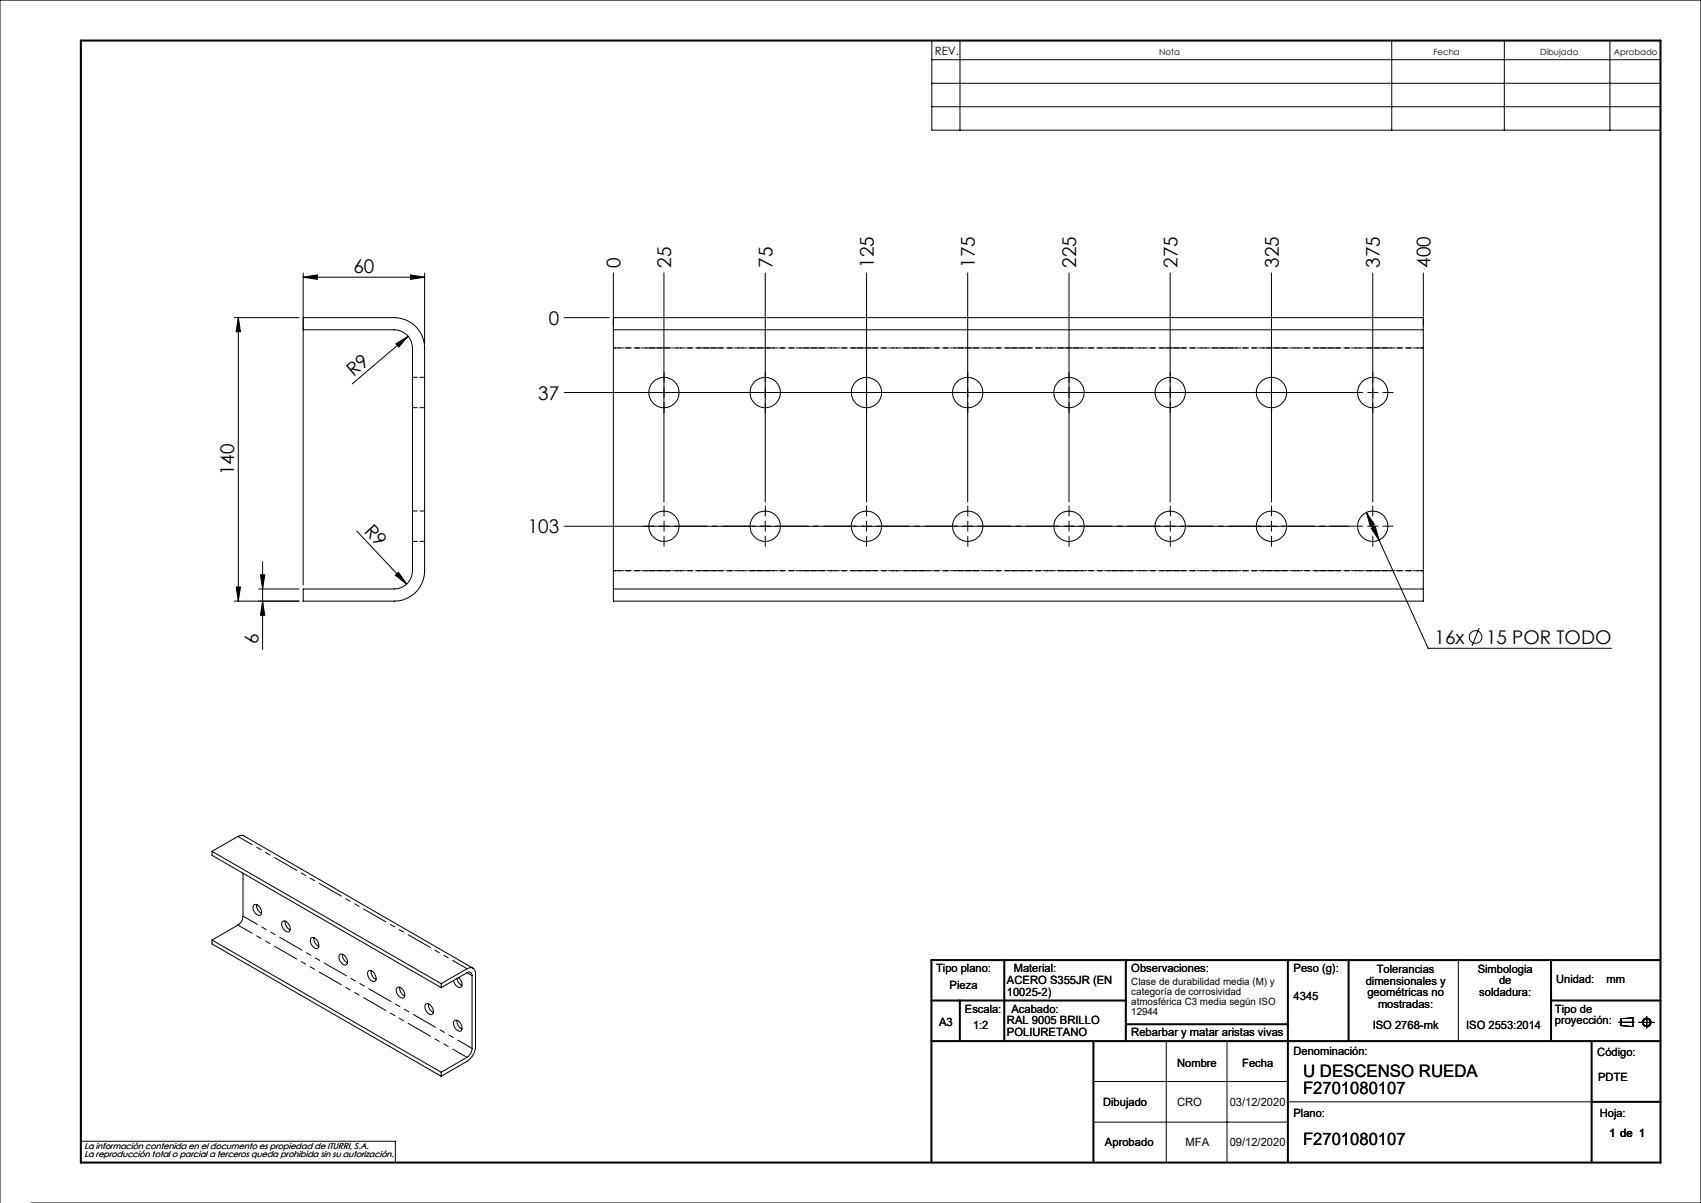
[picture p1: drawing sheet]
<svg xmlns="http://www.w3.org/2000/svg" width="420mm" height="297mm" viewBox="0 0 420 297" stroke-linecap="round" stroke-linejoin="round" font-family="sans-serif">
<g fill="none" stroke="#000" stroke-width=".25">
<path d="M230.1 10h179.9v22.1h-179.9zM230.1 14.7h179.9M237 10v22.1M343.6 10v22.1M371.4 10v22.1M397.5 10v22.1M230.1 20.6h179.9M230.1 26.3h179.9M57.9 78.4h15.9M58.8 78.4v70M58.8 78.4l.6 3.5h-1.1zM74.9 78.4h22.4a7.5 7.5 0 0 1 7.5 7.5v55a7.5 7.5 0 0 1-7.5 7.5h-22.4v-3h22.4a4.5 4.5 0 0 0 4.5-4.5v-55a4.5 4.5 0 0 0-4.5-4.5h-22.4"/>
<path d="M74.9 68.4l3.5-.5v1.1zM74.9 67.4v77M74.9 68.4h29.9M101.4 67.9l3.4 .5-3.4 .6zM104.8 67.4v17.5M139.3 78.4h11.2M151.4 67.4v14M151.4 78.4h200M163.9 67.4v56.5M188.9 67.4v56.5M214 67.4v56.5M238.9 67.4v56.5"/>
<path d="M263.9 67.4v56.5M288.9 67.4v56.5M313.9 67.4v56.5M338.9 67.4v56.5M351.4 67.4v14M97.8 84.9l3-1.9-2.3 2.7zM100.8 83l-13.8 11.8M139.3 96.9h193.7M151.4 81.4v64M151.4 81.4h200M351.4 81.4v64M64.8 138.7v21.6"/>
<path d="M88.1 131.1l12.3 13.1M139.3 129.9h193.7M313.9 128.7v2.5M337.4 126.5l15.2 33.6h45.3M337.4 126.5l1.9 3-1 .4zM338.6 130.4l.9-.5 1 3.4zM57.9 148.4h15.9M58.3 144.9h1.1l-.6 3.5zM63.9 145.4h9.9M64.3 141.9h1.1l-.6 3.5zM64.8 148.4l.6 3.5h-1.1zM97.6 142l.8-.7 2 2.9z"/>
<path d="M151.4 145.4v3h200v-3M151.4 145.4h200M365.2 155l-1.7 4.5M52.4 210.2l6.3-3.7 .6-.2h.8l56.7 32.7M52.4 210.2l56.5 32.6M52.4 210.2v1l56.5 32.6M60 215.6v10.6a2.8 2.8 0 0 1-1.3 2.2l-6.3 3.7M52.4 232.1v.9l56.5 32.7M52.4 232.1l56.5 32.6M62.6 223.5a1.26 1.26 0 0 1 1.8 1 .88 .88 0 0 1 .2 .9 .88 .88 0 0 1-.7 .6 2.01 2.01 0 0 1-1.3-2.5zM63.3 223.3a2.19 2.19 0 0 0 1.3 2.2M69.8 227.4a1.69 1.69 0 0 1 1.5 2.6 1.75 1.75 0 0 1-1.5-2.6z"/>
<path d="M70.4 227.4a2.27 2.27 0 0 0 1.2 2.1M76.8 231.6a1.55 1.55 0 0 1 1.9 1.6 .74 .74 0 0 1-.4 .9 .74 .74 0 0 1-.9-.3 1.97 1.97 0 0 1-.6-2.2zM77.5 231.5a2.27 2.27 0 0 0 1.2 2.1M83.9 235.7a1.12 1.12 0 0 1 1.6 .8 1.13 1.13 0 0 1-.2 1.8 1.97 1.97 0 0 1-1.4-2.6zM84.6 235.6a2.27 2.27 0 0 0 1.2 2.1M90.9 239.8a1.26 1.26 0 0 1 1.8 1 .88 .88 0 0 1 .2 1 .88 .88 0 0 1-.8 .5 2.01 2.01 0 0 1-1.2-2.5zM91.6 239.7a2.27 2.27 0 0 0 1.3 2.1M360.1 237v20M98.1 243.8a1.69 1.69 0 0 1 1.5 2.6 1.78 1.78 0 0 1-1.5-2.6zM98.7 243.7a2.12 2.12 0 0 0 1.2 2.2M105.1 248a1.3 1.3 0 0 1 1.8 1 .88 .88 0 0 1 .1 .9 .88 .88 0 0 1-.7 .6 2.03 2.03 0 0 1-1.2-2.5zM105.8 247.8a2.27 2.27 0 0 0 1.2 2.2"/>
<path d="M108.9 242.8l6.4-3.6a1.28 1.28 0 0 1 1.5-.2 1.28 1.28 0 0 1 .6 1.4v18a4.5 4.5 0 0 1-2.1 3.6l-6.4 3.7M108.9 243.8l6.4-3.6a.76 .76 0 0 1 .9-.2 .76 .76 0 0 1 .4 .9v18a2.7 2.7 0 0 1-1.3 2.2l-6.4 3.6M108.9 242.8v1M112.3 251.9a1.72 1.72 0 0 1 1.4 2.7 1.79 1.79 0 0 1-1.4-2.7zM112.9 241.6a2.05 2.05 0 0 0 1.2 1.7M112.9 251.9a2.04 2.04 0 0 0 1.2 2.1M113.2 241.3a1.75 1.75 0 0 1 .5 2.5 1.83 1.83 0 0 1-1.7-1.7M288 257v30M303 257v30M399.7 252.4h3.8M400.3 251.5l2.9-.2v2.1l-2.9-.2zM404.6 252.4h4"/>
<path d="M406.6 251v2.8M108.9 264.7v1M270 267h48M270 277h48M318 272h75M0 297v-297h420v297h-412.5M20 281.8h77.6v5.2"/>
<circle cx="164" cy="96.9" r="3.8"/>
<circle cx="188.9" cy="96.9" r="3.7"/>
<circle cx="213.9" cy="96.9" r="3.8"/>
<circle cx="239" cy="96.9" r="3.8"/>
<circle cx="263.9" cy="96.9" r="3.7"/>
<circle cx="288.9" cy="96.9" r="3.8"/>
<circle cx="314" cy="96.9" r="3.8"/>
<circle cx="338.9" cy="96.9" r="3.7"/>
<circle cx="164" cy="129.9" r="3.8"/>
<circle cx="188.9" cy="129.9" r="3.7"/>
<circle cx="213.9" cy="129.9" r="3.8"/>
<circle cx="239" cy="129.9" r="3.8"/>
<circle cx="263.9" cy="129.9" r="3.7"/>
<circle cx="288.9" cy="129.9" r="3.8"/>
<circle cx="314" cy="129.9" r="3.8"/>
<circle cx="338.9" cy="129.9" r="3.7"/>
<circle cx="364.3" cy="157.3" r="1.55"/>
<circle cx="406.6" cy="252.4" r=".86"/>
<circle cx="406.6" cy="252.4" r="1.07"/>
</g>
<g fill="none" stroke="#000" stroke-width=".5">
<path d="M20 10h390v277h-390zM248 237v20M278 237v20M318 237v50M333 237v20M383 237v20M410 237h-180v50M230 257h180M230 247h48M237 247v10M270 257v30M278 252.9h40"/>
<path d="M383 247h27M393 257v30M393 272h17"/>
</g>
<g fill="none" stroke="#000" stroke-width=".25" stroke-dasharray="15.2 1.3 1.3 1.3">
<path d="M161.5 96.9h-2.5M164 96.9v-1.2M164 96.9h-1.3M164 96.9v1.3M164 96.9h1.2M164 94.4v-2.5M164 99.4v2.5M189 96.9v-1.2M189 96.9h-1.3M189 96.9v1.3M189 96.9h1.2M189 94.4v-2.5"/>
<path d="M189 99.4v2.5M214 96.9v-1.2M214 96.9h-1.3M214 96.9v1.3M214 96.9h1.2M214 94.4v-2.5M214 99.4v2.5M239 96.9v-1.2M239 96.9h-1.3M239 96.9v1.3M239 96.9h1.2M239 94.4v-2.5"/>
<path d="M239 99.4v2.5M264 96.9v-1.2M264 96.9h-1.3M264 96.9v1.3M264 96.9h1.2M264 94.4v-2.5M264 99.4v2.5M289 96.9v-1.2M289 96.9h-1.3M289 96.9v1.3M289 96.9h1.2M289 94.4v-2.5"/>
<path d="M289 99.4v2.5M314 94.4v-2.5M314 99.4v2.5M339 96.9v-1.2M339 96.9h-1.3M339 96.9v1.3M339 96.9h1.2M339 94.4v-2.5M339 99.4v2.5M341.5 96.9h2.5M161.5 129.9h-2.5M164 129.9v-1.2"/>
<path d="M164 129.9h-1.3M164 129.9v1.3M164 129.9h1.2M164 127.4v-2.5M164 132.4v2.5M189 129.9v-1.2M189 129.9h-1.3M189 129.9v1.3M189 129.9h1.2M189 127.4v-2.5M189 132.4v2.5M214 129.9v-1.2"/>
<path d="M214 129.9h-1.3M214 129.9v1.3M214 129.9h1.2M214 127.4v-2.5M214 132.4v2.5M239 129.9v-1.2M239 129.9h-1.3M239 129.9v1.3M239 129.9h1.2M239 127.4v-2.5M239 132.4v2.5M264 129.9v-1.2"/>
<path d="M264 129.9h-1.3M264 129.9v1.3M264 129.9h1.2M264 127.4v-2.5M264 132.4v2.5M289 129.9v-1.2M289 129.9h-1.3M289 129.9v1.3M289 129.9h1.2M289 127.4v-2.5M289 132.4v2.5M314 127.4v-2.5"/>
<path d="M314 132.4v2.5M339 129.9v-1.2M339 129.9h-1.3M339 129.9v1.3M339 129.9h1.2M339 127.4v-2.5M339 132.4v2.5M341.5 129.9h2.5"/>
</g>
<g fill="none" stroke="#000" stroke-width=".25" stroke-dasharray="15.2 1.3 1.3 1.3" stroke-dashoffset="7.1">
<path d="M166.5 96.9h20M191.5 96.9h20M216.5 96.9h20M241.5 96.9h20M266.5 96.9h20M291.5 96.9h20M316.5 96.9h20M166.5 129.9h20M191.5 129.9h20M216.5 129.9h20M241.5 129.9h20M266.5 129.9h20"/>
<path d="M291.5 129.9h20M316.5 129.9h20"/>
</g>
<g fill="#000">
<path d="M97.8 84.9l3-1.9-2.3 2.7zM97.6 142l.8-.7 2 2.9z"/>
<path d="M74.9 68.4l3.5-.5v1.1zM101.4 67.9l3.4 .5-3.4 .6z"/>
<path d="M337.4 126.5l.9 3.4 1-.4zM338.6 130.4l1.9 2.9-1-3.4z"/>
<path d="M58.3 144.9h1.1l-.6 3.5zM58.8 78.4l.6 3.5h-1.1z"/>
<path d="M64.3 141.9h1.1l-.6 3.5zM64.8 148.4l.6 3.5h-1.1z"/>
</g>
<path d="M104.9 93.2h-3M101.9 100.7h3M101.9 133.7h3M104.9 126.2h-3" fill="none" stroke="#000" stroke-width=".25" stroke-dasharray="1.3 .6" stroke-dashoffset=".1"/>
<path d="M151.5 85.9h200M351.5 140.9h-200" fill="none" stroke="#000" stroke-width=".25" stroke-dasharray="1.3 .6" stroke-dashoffset=".6"/>
<path d="M351.5 85.9h-200M151.5 140.9h200" fill="none" stroke="#000" stroke-width=".25" stroke-dasharray="6.3 1.3 1.3 1.3 1.3 1.3" stroke-dashoffset="4.8"/>
<path d="M60 226.2l56.6 32.6M115.3 239.2l-56.6-32.7M115.3 261l-56.6-32.6" fill="none" stroke="#000" stroke-width=".25" stroke-dasharray="6.3 1.3 1.3 1.3 1.3 1.3" stroke-dashoffset="2.3"/>
<path d="M116.6 240.9l-1.3-.8" fill="none" stroke="#000" stroke-width=".25" stroke-dasharray="6.3 1.3 1.3 1.3 1.3 1.3"/>
<g font-size="4.7">
<text x="87.3" y="67.4">60</text>
<text x="153.2" y="66.1" transform="rotate(-90 153.2 66.1)">0</text>
<text x="165.7" y="66.1" transform="rotate(-90 165.7 66.1)">25</text>
<text x="190.7" y="66.1" transform="rotate(-90 190.7 66.1)">75</text>
<text x="215.7" y="66.1" transform="rotate(-90 215.7 66.1)">125</text>
<text x="240.7" y="66.1" transform="rotate(-90 240.7 66.1)">175</text>
<text x="265.7" y="66.1" transform="rotate(-90 265.7 66.1)">225</text>
<text x="290.7" y="66.1" transform="rotate(-90 290.7 66.1)">275</text>
<text x="315.7" y="66.1" transform="rotate(-90 315.7 66.1)">325</text>
<text x="340.7" y="66.1" transform="rotate(-90 340.7 66.1)">375</text>
<text x="353.2" y="66.1" transform="rotate(-90 353.2 66.1)">400</text>
<text x="135.5" y="80.2">0</text>
<text x="87.3" y="93.2" transform="rotate(-40 87.3 93.2)">R9</text>
<text x="132.9" y="98.7">37</text>
<text x="57.8" y="117.3" transform="rotate(-90 57.8 117.3)">140</text>
<text x="89.7" y="131.3" transform="rotate(47 89.7 131.3)">R9</text>
<text x="130.3" y="131.7">103</text>
<text x="63.8" y="159" transform="rotate(-90 63.8 159)">6</text>
<text x="354.2" y="159">16x</text>
<text x="366.9" y="159">15 POR TODO</text>
</g>
<g font-size="4.2">
<text x="321.7" y="265.9">U DESCENSO RUEDA</text>
<text x="321.7" y="270.2">F2701080107</text>
<text x="321.7" y="282.8">F2701080107</text>
</g>
<g font-size="2.8">
<text x="230.8" y="13.6">REV.</text>
<text x="231.1" y="239.9">Tipo plano:</text>
<text x="250.3" y="239.9">Material:</text>
<text x="279.3" y="239.9">Observaciones:</text>
<text x="319.4" y="239.9">Peso (g):</text>
<text x="234.5" y="244.1">Pieza</text>
<text x="248.6" y="243">ACERO S355JR (EN</text>
<text x="248.6" y="245.8">10025-2)</text>
<text x="337.2" y="243.1">dimensionales y</text>
<text x="337.6" y="246">geométricas no</text>
<text x="339.9" y="240.3">Tolerancias</text>
<text x="364.9" y="240.2">Simbologia</text>
<text x="365.3" y="245.9">soldadura:</text>
<text x="370.1" y="243">de</text>
<text x="384.2" y="242.7">Unidad:</text>
<text x="396.7" y="242.7">mm</text>
<text x="238.3" y="250">Escala:</text>
<text x="249.7" y="250">Acabado:</text>
<text x="319.4" y="246.9">4345</text>
<text x="340.2" y="248.8">mostradas:</text>
<text x="383.9" y="250">Tipo de</text>
<text x="231.9" y="253.4">A3</text>
<text x="240.3" y="254">1:2</text>
<text x="248.6" y="252.9">RAL 9005 BRILLO</text>
<text x="248.6" y="255.7">POLIURETANO</text>
<text x="279.3" y="255.7">Rebarbar y matar aristas vivas</text>
<text x="338.9" y="254">ISO 2768-mk</text>
<text x="362" y="254">ISO 2553:2014</text>
<text x="383.9" y="252.8">proyección:</text>
<text x="290.6" y="263.3">Nombre</text>
<text x="306.7" y="263.3">Fecha</text>
<text x="319.4" y="260.6">Denominación:</text>
<text x="394.4" y="260.6">Código:</text>
<text x="394.6" y="266.9">PDTE</text>
<text x="272.4" y="273">Dibujado</text>
<text x="290.6" y="273">CRO</text>
<text x="303.6" y="273">03/12/2020</text>
<text x="319.4" y="275.8">Plano:</text>
<text x="395" y="275.8">Hoja:</text>
<text x="397.4" y="280.6">1 de 1</text>
<text x="272.8" y="282.8">Aprobado</text>
<text x="292.7" y="282.8">MFA</text>
<text x="303.6" y="282.8">09/12/2020</text>
</g>
<g font-size="2.5">
<text x="279.3" y="243.1">Clase de durabilidad media (M) y</text>
<text x="279.3" y="245.6">categoría de corrosividad</text>
<text x="279.3" y="248">atmosférica C3 media según ISO</text>
<text x="279.3" y="250.5">12944</text>
</g>
<g font-size="2.1">
<text x="286.2" y="13.6">Nota</text>
<text x="353.9" y="13.6">Fecha</text>
<text x="380.3" y="13.6">Dibujado</text>
<text x="398.5" y="13.6">Aprobado</text>
<text x="20.8" y="283.7">La información contenida en el documento es propiedad de ITURRI, S.A.</text>
<text x="20.8" y="285.7">La reproducción total o parcial a terceros queda prohibida sin su autorización.</text>
</g>
</svg>
